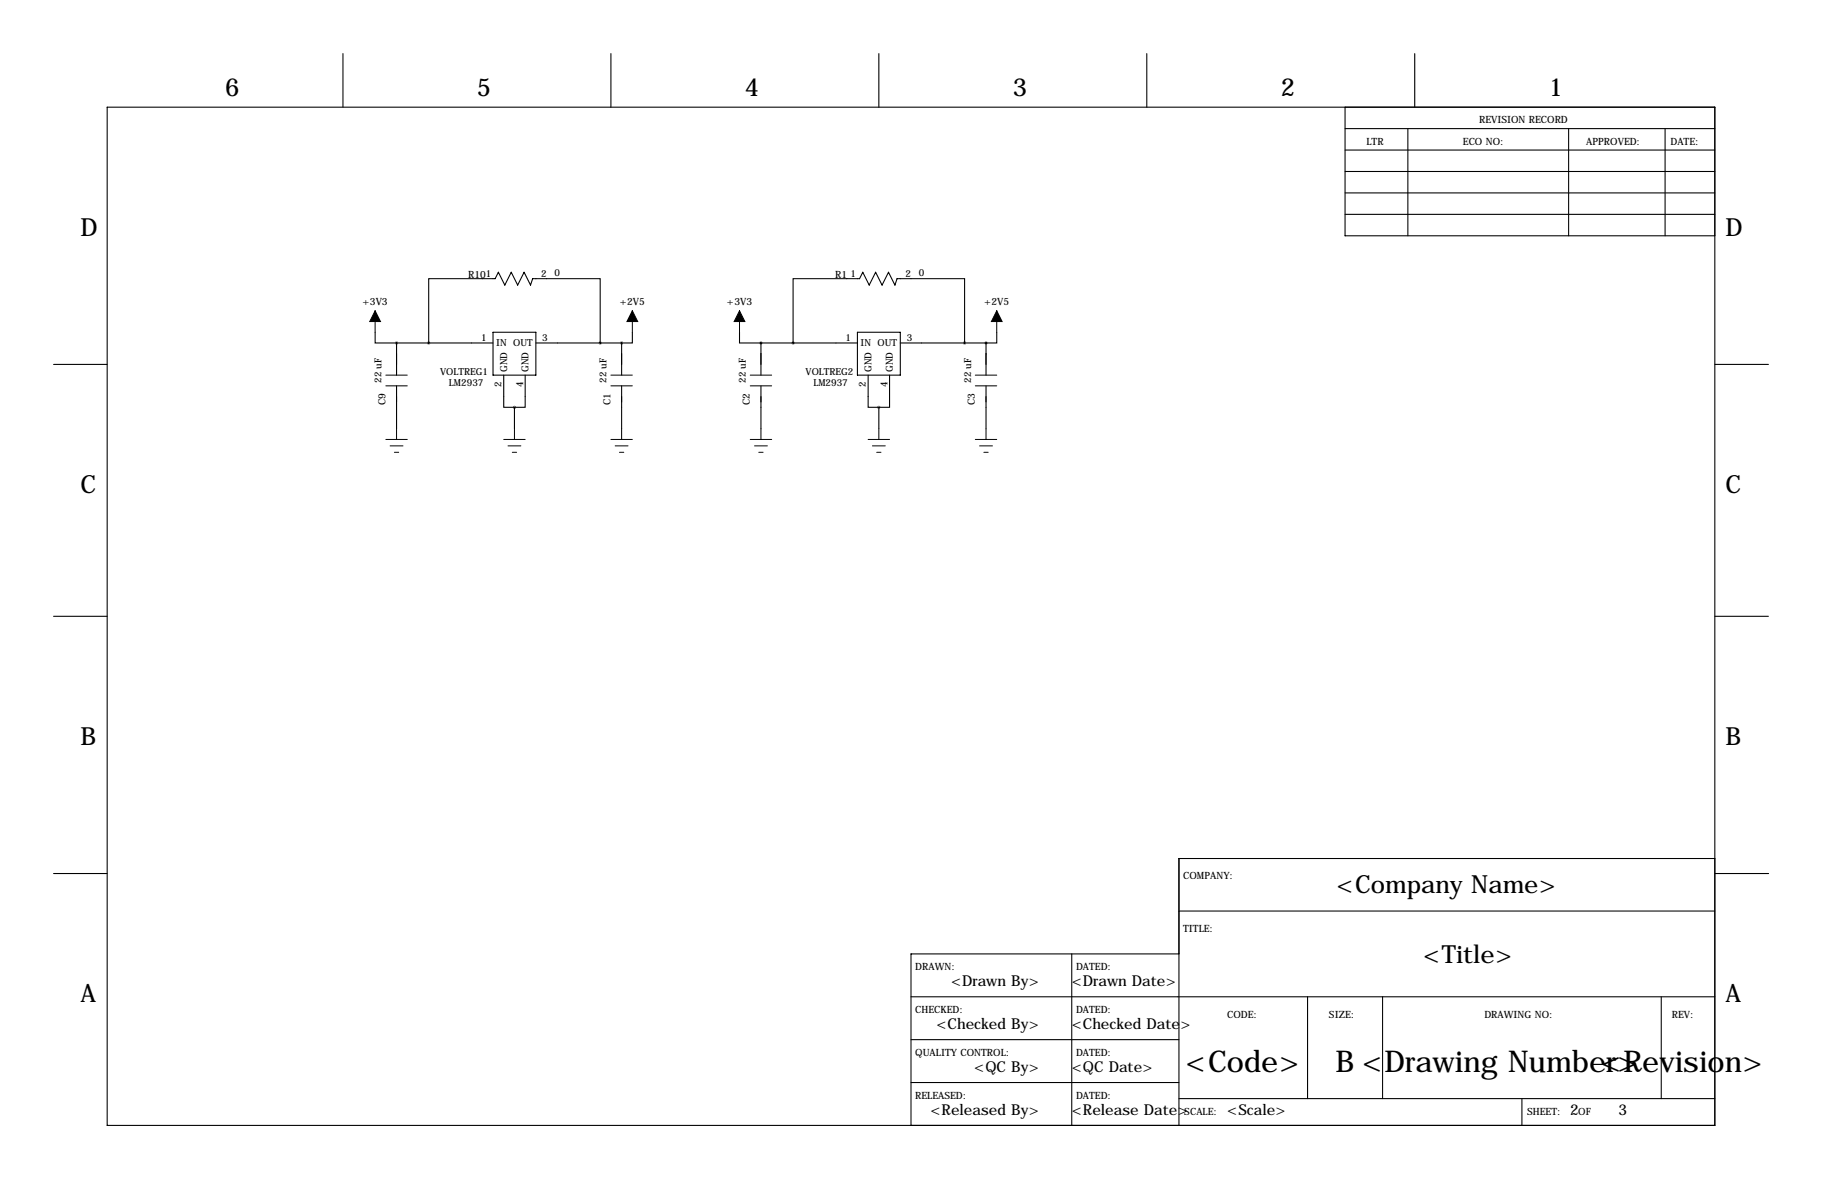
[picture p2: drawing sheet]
<svg xmlns="http://www.w3.org/2000/svg" width="432mm" height="279mm" viewBox="0 0 432 279" stroke-linecap="round" stroke-linejoin="round" font-family="sans-serif">
<g fill="none" stroke="#000" stroke-width=".25">
<path d="M81.3 12.7v12.7M144.8 12.7v12.7M208.3 12.7v12.7M271.8 12.7v12.7M335.3 12.7v12.7M25.4 25.4h381v241.3h-381zM318.8 30.5h87.6M318.8 35.6h87.6M318.8 25.4v30.5h87.6M333.7 30.5v25.4M371.8 30.5v25.4M394.6 30.5v25.4"/>
<path d="M318.8 45.7h87.6M318.8 50.8h87.6M318.8 40.6h87.6M88.9 78.7v2.6h5.1M116.8 78.7h10.2v10.2h-10.2zM149.9 78.7v2.6h-2.6M175.3 78.7v2.6h5M203.2 78.7h10.2v10.2h-10.2zM236.2 78.7v2.6h-2.5M12.7 86.4h12.7M94 81.3h22.8M94 81.3v7.6"/>
<path d="M94 91.4v10.2M101.6 81.3v-15.3h15.7l.8-1.5 1.5 3.1 1.6-3.1 1.5 3.1 1.5-3.1 1.5 3.1 .5-1.6h16v15.3M119.4 88.9v7.6h2.5M121.9 96.5v5.1M124.5 88.9v7.6h-2.6M127 81.3h20.3M147.3 81.3v7.6M147.3 91.4v10.2M180.3 81.3h22.9M180.3 81.3v7.6M180.3 91.4v10.2M188 81.3v-15.3h15.7l.8-1.5 1.5 3.1 1.5-3.1 1.5 3.1 1.6-3.1 1.5 3.1 .5-1.6h16v15.3"/>
<path d="M205.7 88.9v7.6h2.6M208.3 96.5v5.1M210.8 88.9v7.6h-2.5M213.4 81.3h20.3M233.7 81.3v7.6M233.7 91.4v10.2M406.4 86.4h12.7M12.7 146h12.7M406.4 146h12.7M12.7 207h12.7M279.4 215.9h127M406.4 203.5h-127v63.2"/>
<path d="M406.5 207h12.7M215.9 236.2h190.5M254 226.1v40.6M279.4 226.1h-63.5v40.6M309.9 236.2v24.1M327.7 236.2v24.1M393.7 236.2v24.1M215.9 246.4h63.5M215.9 256.5h63.5M279.4 260.3h127M360.7 260.3v6.4"/>
</g>
<g fill="none" stroke="#000" stroke-width=".24">
<path d="M88.9 73.7v5M149.9 73.7v5M175.3 73.7v5M236.2 73.7v5M91.4 91.4h5.1M91.4 88.9h5.1M144.8 91.4h5.1M144.8 88.9h5.1M177.8 91.4h5.1M177.8 88.9h5.1M231.1 91.4h5.1M231.1 88.9h5.1"/>
<path d="M91.4 104.1h5.1M92.5 105.7h3M93.5 107.2h1M94 101.6v2.5M119.4 104.1h5.1M120.4 105.7h3M121.4 107.2h1M121.9 101.6v2.5M144.8 104.1h5.1M145.8 105.7h3M146.8 107.2h1M147.3 101.6v2.5"/>
<path d="M177.8 104.1h5.1M178.8 105.7h3.1M179.8 107.2h1M180.3 101.6v2.5M205.7 104.1h5.1M206.8 105.7h3M207.8 107.2h1M208.3 101.6v2.5M231.1 104.1h5.1M232.2 105.7h3M233.2 107.2h1M233.7 101.6v2.5"/>
</g>
<path d="M88.9 73.7l1.3 2.5h-2.6zM149.9 73.7l1.2 2.5h-2.5zM175.3 73.7l1.2 2.5h-2.5zM236.2 73.7l1.3 2.5h-2.6z" fill="#000" stroke="#000" stroke-width=".24"/>
<path d="M142.2 81.3a.05 .05 0 0 0 .1 0 .05 .05 0 0 0-.1 0zM187.9 81.3a.05 .05 0 0 0 .1 0 .05 .05 0 0 0-.1 0zM180.3 81.3a.05 .05 0 0 0 .1 0 .05 .05 0 0 0-.1 0z" fill="#000" stroke="#000" stroke-width=".63"/>
<g font-size="7.1">
<text x="281" y="254">&lt;Code&gt;</text>
<text x="316.5" y="254">B &lt;Drawing Number&gt;</text>
<text x="379.4" y="254">&lt;Revision&gt;</text>
</g>
<g font-size="5.9">
<text x="53.3" y="22.9">6</text>
<text x="113" y="22.9">5</text>
<text x="176.5" y="22.9">4</text>
<text x="240" y="22.9">3</text>
<text x="303.5" y="22.9">2</text>
<text x="367" y="22.9">1</text>
<text x="19" y="55.9">D</text>
<text x="408.9" y="55.9">D</text>
<text x="19" y="116.8">C</text>
<text x="408.9" y="116.8">C</text>
<text x="19" y="176.5">B</text>
<text x="408.9" y="176.5">B</text>
<text x="316.8" y="211.6">&lt;Company Name&gt;</text>
<text x="337.3" y="228.1">&lt;Title&gt;</text>
<text x="19" y="237.5">A</text>
<text x="408.9" y="237.5">A</text>
</g>
<g font-size="3.6">
<text x="225.4" y="233.7">&lt;Drawn By&gt;</text>
<text x="254" y="233.7">&lt;Drawn Date&gt;</text>
<text x="221.9" y="243.8">&lt;Checked By&gt;</text>
<text x="254" y="243.8">&lt;Checked Date&gt;</text>
<text x="230.9" y="254">&lt;QC By&gt;</text>
<text x="254" y="254">&lt;QC Date&gt;</text>
<text x="220.5" y="264.1">&lt;Released By&gt;</text>
<text x="254" y="264.1">&lt;Release Date&gt;</text>
<text x="290.8" y="264.1">&lt;Scale&gt;</text>
<text x="372.1" y="264.1">2</text>
<text x="383.5" y="264.1">3</text>
</g>
<g font-size="2.4">
<text x="350.5" y="29.2">REVISION RECORD</text>
<text x="323.8" y="34.3">LTR</text>
<text x="346.7" y="34.3">ECO NO:</text>
<text x="375.9" y="34.3">APPROVED:</text>
<text x="395.9" y="34.3">DATE:</text>
<text x="110.9" y="65.8">R101</text>
<text x="198" y="65.8">R1</text>
<text x="85.9" y="72.4">+3V3</text>
<text x="146.9" y="72.4">+2V5</text>
<text x="172.3" y="72.4">+3V3</text>
<text x="233.2" y="72.4">+2V5</text>
<text x="91.3" y="96.1" transform="rotate(-90 91.3 96.1)">C9</text>
<text x="144.7" y="96.1" transform="rotate(-90 144.7 96.1)">C1</text>
<text x="177.7" y="96.1" transform="rotate(-90 177.7 96.1)">C2</text>
<text x="231" y="96.1" transform="rotate(-90 231 96.1)">C3</text>
<text x="280.4" y="208.3">COMPANY:</text>
<text x="280.4" y="221">TITLE:</text>
<text x="216.9" y="229.9">DRAWN:</text>
<text x="255" y="229.9">DATED:</text>
<text x="216.9" y="240">CHECKED:</text>
<text x="255" y="240">DATED:</text>
<text x="290.8" y="241.3">CODE:</text>
<text x="315" y="241.3">SIZE:</text>
<text x="351.8" y="241.3">DRAWING NO:</text>
<text x="396.2" y="241.3">REV:</text>
<text x="216.9" y="250.2">QUALITY CONTROL:</text>
<text x="255" y="250.2">DATED:</text>
<text x="216.9" y="260.3">RELEASED:</text>
<text x="255" y="260.3">DATED:</text>
<text x="280.7" y="264.2">SCALE:</text>
<text x="361.9" y="264.2">SHEET:</text>
<text x="374" y="264.2">OF</text>
</g>
<g font-size="2.3">
<text x="128.2" y="65.5">2</text>
<text x="131.4" y="65.4">0</text>
<text x="201.5" y="65.6">1</text>
<text x="214.6" y="65.5">2</text>
<text x="217.8" y="65.4">0</text>
<text x="114" y="80.8">1</text>
<text x="117.6" y="82.1">IN OUT</text>
<text x="128.5" y="80.8">3</text>
<text x="200.4" y="80.8">1</text>
<text x="204" y="82.1">IN OUT</text>
<text x="214.9" y="80.8">3</text>
<text x="104.3" y="88.9">VOLTREG1</text>
<text x="120.2" y="88.1" transform="rotate(-90 120.2 88.1)">GND</text>
<text x="125.3" y="88.1" transform="rotate(-90 125.3 88.1)">GND</text>
<text x="190.9" y="88.9">VOLTREG2</text>
<text x="206.5" y="88.1" transform="rotate(-90 206.5 88.1)">GND</text>
<text x="211.6" y="88.1" transform="rotate(-90 211.6 88.1)">GND</text>
<text x="90.4" y="90.8" transform="rotate(-90 90.4 90.8)">22 uF</text>
<text x="106.4" y="91.5">LM2937</text>
<text x="118.9" y="91.7" transform="rotate(-90 118.9 91.7)">2</text>
<text x="124" y="91.7" transform="rotate(-90 124 91.7)">4</text>
<text x="143.8" y="90.8" transform="rotate(-90 143.8 90.8)">22 uF</text>
<text x="176.8" y="90.8" transform="rotate(-90 176.8 90.8)">22 uF</text>
<text x="192.8" y="91.5">LM2937</text>
<text x="205.2" y="91.7" transform="rotate(-90 205.2 91.7)">2</text>
<text x="210.3" y="91.7" transform="rotate(-90 210.3 91.7)">4</text>
<text x="230.1" y="90.8" transform="rotate(-90 230.1 90.8)">22 uF</text>
</g>
</svg>
